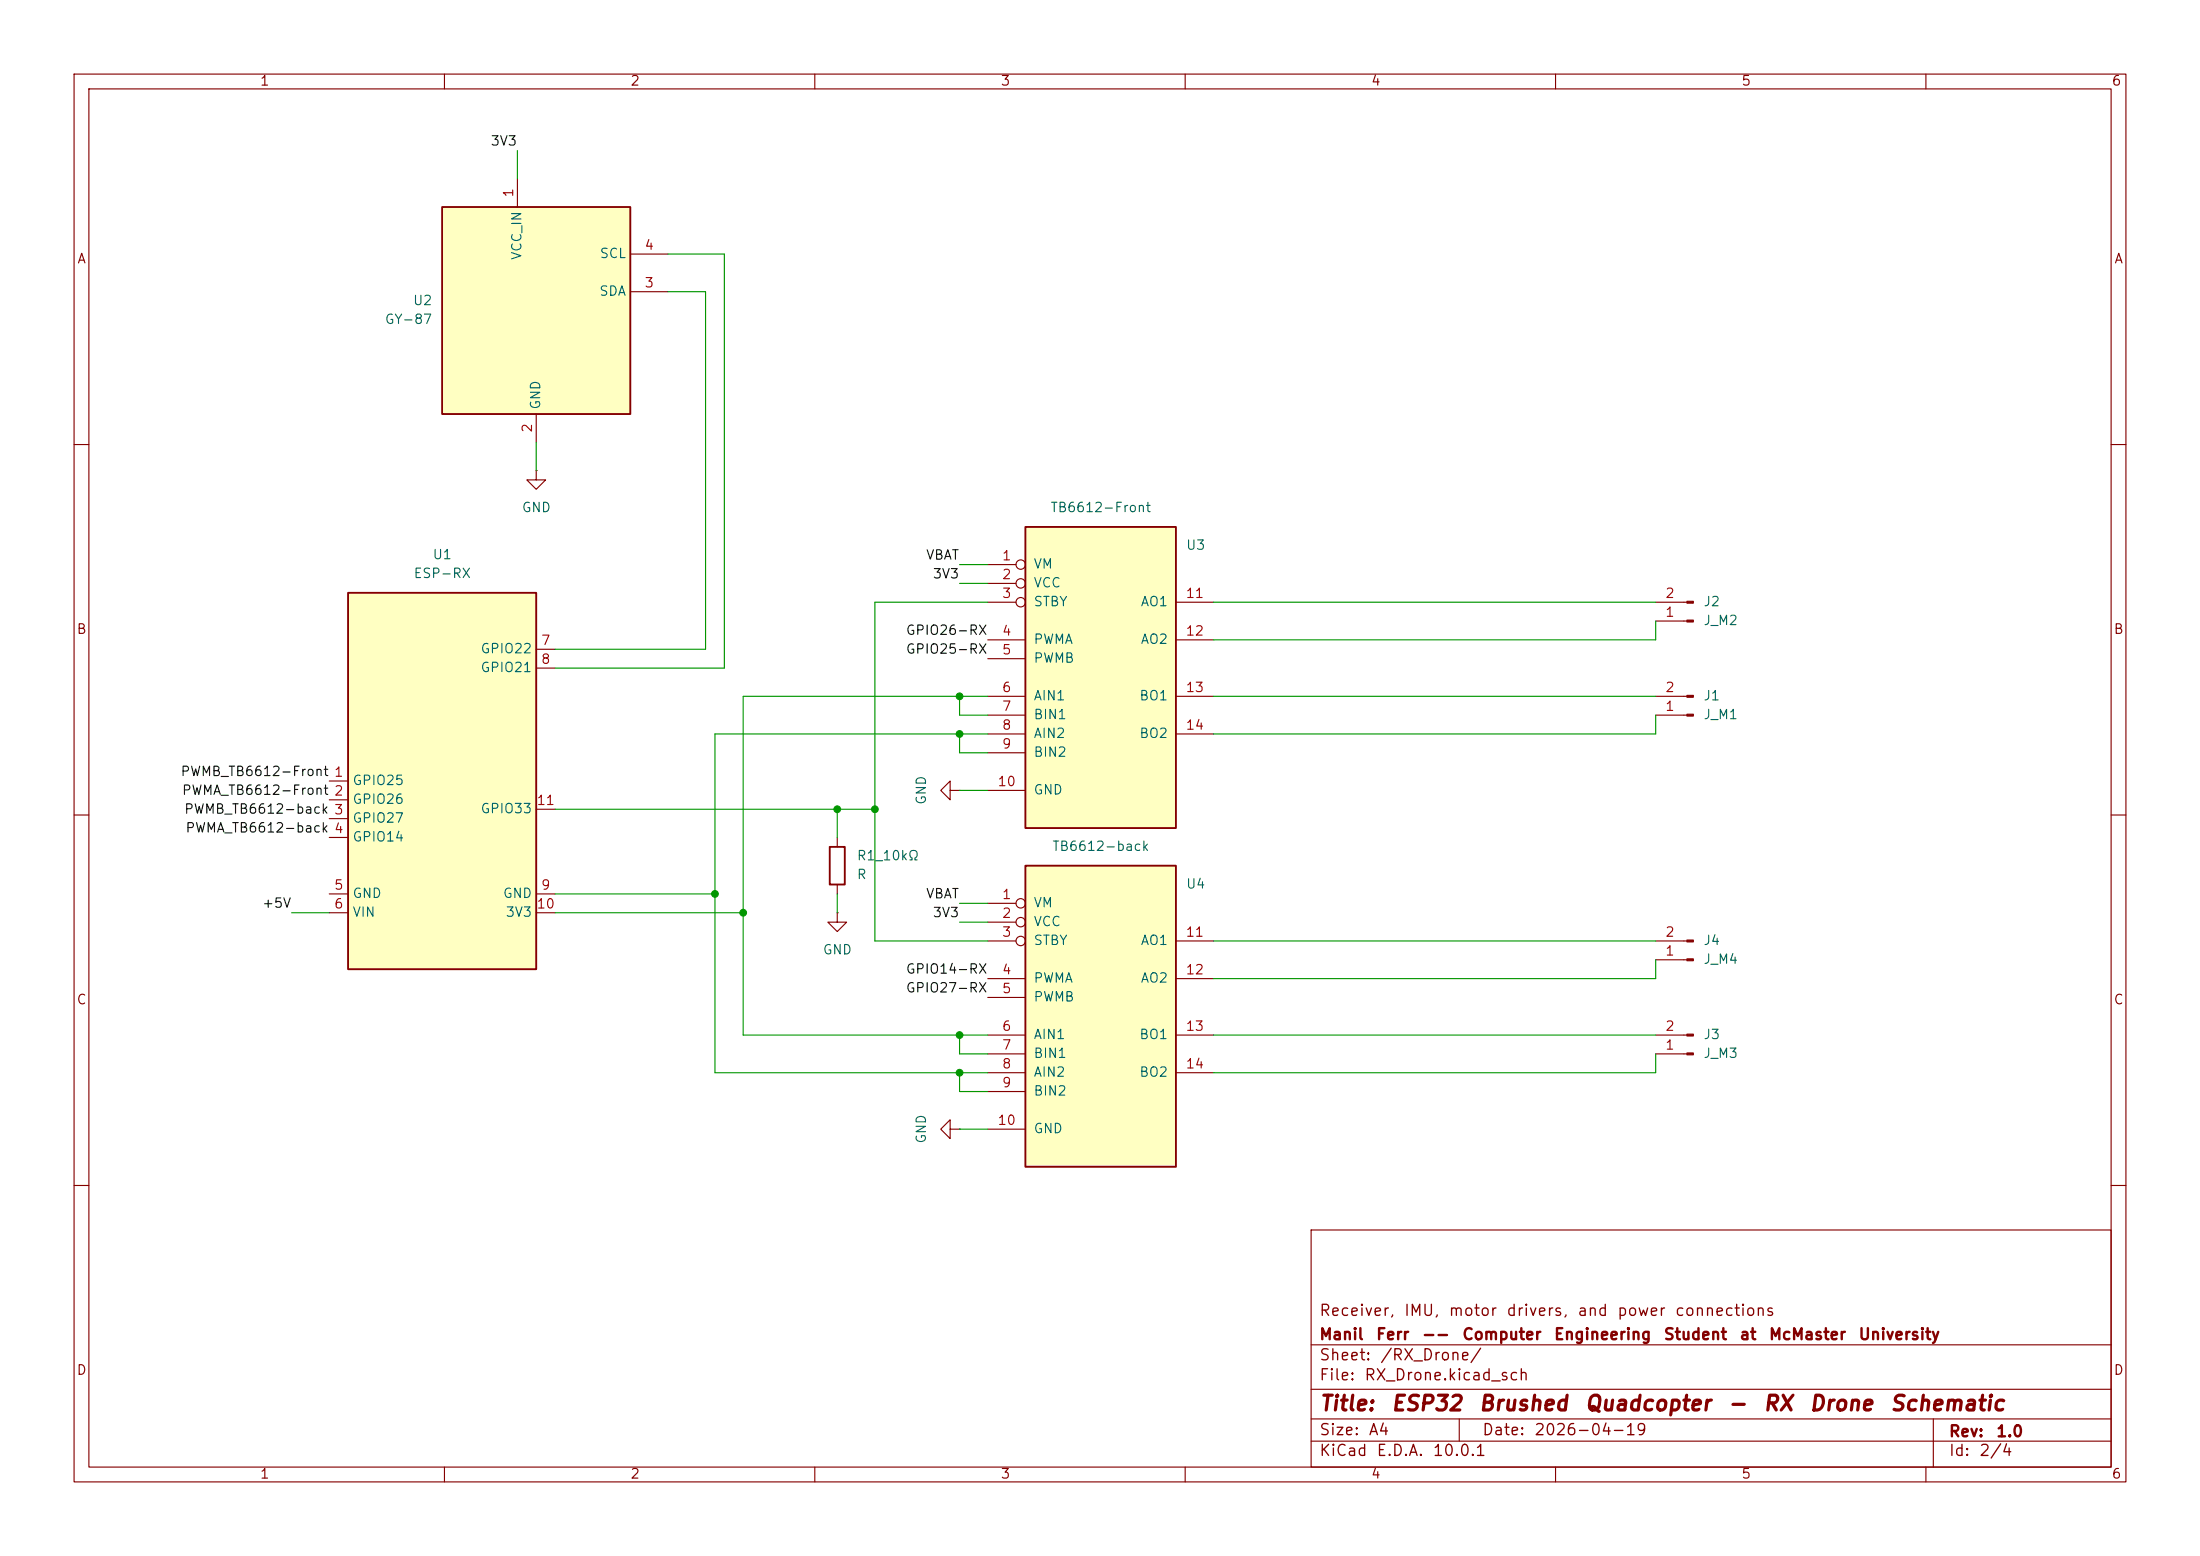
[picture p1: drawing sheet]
<svg xmlns="http://www.w3.org/2000/svg" width="297mm" height="210mm" viewBox="0 0 297 210" stroke-linecap="round" stroke-linejoin="round" font-family="sans-serif">
<g fill="none" stroke="#840000" stroke-width=".15">
<path d="M10 10h277v190h-277zM12 12h273v186h-273zM60 10v2M110 10v2M160 10v2M210 10v2M260 10v2M10 60h2M72.4 63.5v1.3h1.3l-1.3 1.2-1.3-1.2h1.3M72.4 63.5h.1M285 60h2M223.5 83.8h4.2"/>
<path d="M223.5 81.3h4.2M223.5 96.5h4.2M223.5 94h4.2M10 110h2M113 113v1.3M113 119.4v1.3M128.3 106.7v-1.3l-1.3 1.3 1.3 1.3v-1.3h1.2M129.5 106.7h.1M285 110h2M113 123.2v1.3h1.3l-1.3 1.2-1.2-1.2h1.2M113 123.2h.1M223.5 139.7h4.2"/>
<path d="M223.5 129.5h4.2M223.5 127h4.2M223.5 142.2h4.2M10 160h2M177 166h108v32h-108zM285 160h2M60 198v2M110 198v2M160 198v2M177 194.5h108M177 191.5h108M177 187.5h108"/>
<path d="M177 181.5h108M197 191.5v3M210 198v2M260 198v2M261 191.5v6.5"/>
</g>
<g fill="#840000" stroke="#840000" stroke-width=".15">
<path d="M227.7 142.1h.9v.3h-.9z"/>
<path d="M227.7 139.6h.9v.2h-.9z"/>
<path d="M227.7 83.7h.9v.2h-.9z"/>
<path d="M227.7 81.2h.9v.2h-.9z"/>
<path d="M227.7 129.4h.9v.3h-.9z"/>
<path d="M227.7 126.9h.9v.2h-.9z"/>
<path d="M227.7 96.4h.9v.2h-.9z"/>
<path d="M227.7 93.9h.9v.2h-.9z"/>
</g>
<path d="M112 114.3h2v5.1h-2z" fill="none" stroke="#840000" stroke-width=".25"/>
<path d="M59.7 27.9h25.4v28h-25.4z" fill="#ffffc2"/>
<path d="M59.7 27.9h25.4v28h-25.4z" fill="none" stroke="#840000" stroke-width=".25"/>
<path d="M69.8 24.1v3.8M85.1 39.4h5.1M85.1 34.3h5.1M72.4 55.9v3.8" fill="none" stroke="#840000" stroke-width=".15"/>
<path d="M138.4 71.1h20.3v40.7h-20.3z" fill="#ffffc2"/>
<path d="M138.4 71.1h20.3v40.7h-20.3z" fill="none" stroke="#840000" stroke-width=".25"/>
<g fill="none" stroke="#840000" stroke-width=".15">
<path d="M133.3 76.2h3.9M133.3 78.7h3.9M133.3 81.3h3.9M133.3 86.4h5.1M133.3 88.9h5.1M133.3 94h5.1M133.3 96.5h5.1M133.3 99.1h5.1M158.7 81.3h5.1M158.7 86.4h5.1M158.7 94h5.1M158.7 99.1h5.1"/>
<path d="M133.3 101.6h5.1M133.3 106.7h5.1M128.3 152.4v-1.3l-1.3 1.3 1.3 1.3v-1.3h1.2M129.5 152.4h.1"/>
<circle cx="137.8" cy="76.2" r=".63"/>
<circle cx="137.8" cy="78.7" r=".63"/>
<circle cx="137.8" cy="81.3" r=".63"/>
</g>
<path d="M138.4 116.8h20.3v40.7h-20.3z" fill="#ffffc2"/>
<path d="M138.4 116.8h20.3v40.7h-20.3z" fill="none" stroke="#840000" stroke-width=".25"/>
<g fill="none" stroke="#840000" stroke-width=".15">
<path d="M133.3 121.9h3.9M133.3 124.5h3.9M133.3 127h3.9M133.3 132.1h5.1M133.3 134.6h5.1M133.3 139.7h5.1M158.7 127h5.1M158.7 132.1h5.1M158.7 139.7h5.1M133.3 142.2h5.1M133.3 144.8h5.1M133.3 147.3h5.1"/>
<path d="M133.3 152.4h5.1M158.7 144.8h5.1"/>
<circle cx="137.8" cy="124.5" r=".63"/>
<circle cx="137.8" cy="121.9" r=".63"/>
<circle cx="137.8" cy="127" r=".63"/>
</g>
<path d="M47 80h25.4v50.8h-25.4z" fill="#ffffc2"/>
<path d="M47 80h25.4v50.8h-25.4z" fill="none" stroke="#840000" stroke-width=".25"/>
<path d="M72.4 87.6h2.5M72.4 90.2h2.5M44.4 105.4h2.6M44.4 108h2.6M44.4 110.5h2.6M44.4 113h2.6M72.4 109.2h2.5M44.4 120.7h2.6M44.4 123.2h2.6M72.4 120.7h2.5M72.4 123.2h2.5" fill="none" stroke="#840000" stroke-width=".15"/>
<g fill="none" stroke="#009600" stroke-width=".15">
<path d="M69.8 20.3v3.8M90.2 39.4h5v48.2h-20.3M90.2 34.3h7.6v55.9h-22.9M72.4 59.7v3.8M129.5 76.2h3.8M129.5 78.7h3.8M129.5 99.1v2.5h3.8M129.5 94v2.5h3.8M133.3 94h-33v45.7h33M133.3 99.1h-36.8v45.7h36.8M133.3 81.3h-15.2v45.7h15.2M163.8 94h59.7"/>
<path d="M163.8 81.3h59.7M223.5 96.5v2.6h-59.7M223.5 83.8v2.6h-59.7M74.9 109.2h43.2M113 109.2v3.8M129.5 106.7h3.8M39.4 123.2h5M74.9 123.2h25.4M74.9 120.7h21.6M113 120.7v2.5M129.5 139.7v2.5h3.8M129.5 124.5h3.8"/>
<path d="M129.5 121.9h3.8M163.8 127h59.7M163.8 139.7h59.7M223.5 129.5v2.6h-59.7M129.5 144.8v2.5h3.8M129.5 152.4h3.8M223.5 142.2v2.6h-59.7"/>
</g>
<g fill="#009600" stroke="#009600" stroke-width=".14">
<circle cx="129.5" cy="94" r=".46"/>
<circle cx="129.5" cy="99.1" r=".46"/>
<circle cx="129.5" cy="139.7" r=".46"/>
<circle cx="113" cy="109.2" r=".46"/>
<circle cx="118.1" cy="109.2" r=".46"/>
<circle cx="129.5" cy="144.8" r=".46"/>
<circle cx="100.3" cy="123.2" r=".46"/>
<circle cx="96.5" cy="120.7" r=".46"/>
</g>
<g font-size="2" fill="#840000">
<text x="178" y="190.9">Title:</text>
<text x="187.7" y="190.9">ESP32</text>
<text x="199.5" y="190.9">Brushed</text>
<text x="213.8" y="190.9">Quadcopter</text>
<text x="233.1" y="190.9">-</text>
<text x="237.9" y="190.9">RX</text>
<text x="244.1" y="190.9">Drone</text>
<text x="255" y="190.9">Schematic</text>
</g>
<g font-size="1.5" fill="#840000">
<text x="178" y="178">Receiver,</text>
<text x="189.4" y="178">IMU,</text>
<text x="195.5" y="178">motor</text>
<text x="203.3" y="178">drivers,</text>
<text x="212.8" y="178">and</text>
<text x="218.2" y="178">power</text>
<text x="226" y="178">connections</text>
<text x="178" y="184">Sheet:</text>
<text x="178" y="181.2">Manil</text>
<text x="185.7" y="181.2">Ferr</text>
<text x="186.2" y="184">/RX_Drone/</text>
<text x="191.8" y="181.2">--</text>
<text x="197.3" y="181.2">Computer</text>
<text x="209.7" y="181.2">Engineering</text>
<text x="224.5" y="181.2">Student</text>
<text x="234.7" y="181.2">at</text>
<text x="238.7" y="181.2">McMaster</text>
<text x="250.8" y="181.2">University</text>
<text x="178" y="186.7">File:</text>
<text x="184.1" y="186.7">RX_Drone.kicad_sch</text>
<text x="178" y="196.9">KiCad</text>
<text x="178" y="194.1">Size:</text>
<text x="184.7" y="194.1">A4</text>
<text x="185.7" y="196.9">E.D.A.</text>
<text x="193.3" y="196.9">10.0.1</text>
<text x="200" y="194.1">Date:</text>
<text x="207" y="194.1">2026-04-19</text>
<text x="263" y="194.3">Rev:</text>
<text x="263" y="196.9">Id:</text>
<text x="267.1" y="196.9">2/4</text>
<text x="269.4" y="194.3">1.0</text>
</g>
<g font-size="1.3" fill="#840000">
<text x="35" y="11.9">1</text>
<text x="85" y="11.9">2</text>
<text x="135" y="11.9">3</text>
<text x="185" y="11.9">4</text>
<text x="235" y="11.9">5</text>
<text x="285" y="11.9">6</text>
<text x="10.3" y="35.9">A</text>
<text x="285.3" y="35.9">A</text>
<text x="10.3" y="85.9">B</text>
<text x="285.3" y="85.9">B</text>
<text x="10.3" y="135.9">C</text>
<text x="285.3" y="135.9">C</text>
<text x="10.3" y="185.9">D</text>
<text x="285.3" y="185.9">D</text>
<text x="35" y="199.9">1</text>
<text x="85" y="199.9">2</text>
<text x="135" y="199.9">3</text>
<text x="185" y="199.9">4</text>
<text x="235" y="199.9">5</text>
<text x="285" y="199.9">6</text>
</g>
<g font-size="1.3" fill="#0f0f0f">
<text x="66.1" y="20">3V3</text>
<text x="124.9" y="75.9">VBAT</text>
<text x="125.8" y="78.4">3V3</text>
<text x="122.2" y="86">GPIO26-RX</text>
<text x="122.2" y="88.6">GPIO25-RX</text>
<text x="24.3" y="105.1">PWMB_TB6612-Front 1</text>
<text x="24.5" y="107.6">PWMA_TB6612-Front 2</text>
<text x="24.8" y="110.1">PWMB_TB6612-back 3</text>
<text x="25" y="112.7">PWMA_TB6612-back 4</text>
<text x="35.3" y="122.8">+5V</text>
<text x="124.9" y="121.6">VBAT</text>
<text x="125.8" y="124.1">3V3</text>
<text x="122.2" y="131.7">GPIO14-RX</text>
<text x="122.2" y="134.3">GPIO27-RX</text>
</g>
<g font-size="1.3" fill="#a90000">
<text x="69.6" y="26.7" transform="rotate(-90 69.6 26.7)">1</text>
<text x="86.9" y="34">4</text>
<text x="86.9" y="39.1">3</text>
<text x="72.1" y="58.5" transform="rotate(-90 72.1 58.5)">2</text>
<text x="135.2" y="75.9">1</text>
<text x="135.2" y="78.5">2</text>
<text x="135.2" y="81">3</text>
<text x="160" y="81">11</text>
<text x="224.7" y="83.6">1</text>
<text x="224.7" y="81">2</text>
<text x="73" y="87.4">7</text>
<text x="73" y="89.9">8</text>
<text x="135.2" y="86.1">4</text>
<text x="135.2" y="88.6">5</text>
<text x="160" y="86.1">12</text>
<text x="135.2" y="93.7">6</text>
<text x="160" y="93.7">13</text>
<text x="224.7" y="93.7">2</text>
<text x="135.2" y="96.3">7</text>
<text x="135.2" y="98.8">8</text>
<text x="135.2" y="101.3">9</text>
<text x="160" y="98.8">14</text>
<text x="224.7" y="96.3">1</text>
<text x="134.6" y="106.4">10</text>
<text x="72.3" y="109">11</text>
<text x="45" y="120.4">5</text>
<text x="45" y="122.9">6</text>
<text x="72.3" y="122.9">10</text>
<text x="73" y="120.4">9</text>
<text x="135.2" y="121.7">1</text>
<text x="135.2" y="124.2">2</text>
<text x="135.2" y="126.7">3</text>
<text x="135.2" y="131.8">4</text>
<text x="160" y="126.7">11</text>
<text x="160" y="131.8">12</text>
<text x="224.7" y="129.3">1</text>
<text x="224.7" y="126.7">2</text>
<text x="135.2" y="134.4">5</text>
<text x="135.2" y="139.4">6</text>
<text x="135.2" y="142">7</text>
<text x="160" y="139.4">13</text>
<text x="224.7" y="142">1</text>
<text x="224.7" y="139.4">2</text>
<text x="135.2" y="144.5">8</text>
<text x="135.2" y="147.1">9</text>
<text x="160" y="144.5">14</text>
<text x="134.6" y="152.1">10</text>
</g>
<g font-size="1.3" fill="#006464">
<text x="70.7" y="35.2" transform="rotate(-90 70.7 35.2)">VCC_IN</text>
<text x="80.9" y="35.2">SCL</text>
<text x="55.7" y="41.5">U2</text>
<text x="80.8" y="40.2">SDA</text>
<text x="51.9" y="44">GY-87</text>
<text x="73.3" y="55.4" transform="rotate(-90 73.3 55.4)">GND</text>
<text x="70.4" y="69.4">GND</text>
<text x="141.7" y="69.4">TB6612-Front</text>
<text x="58.3" y="75.8">U1</text>
<text x="139.4" y="77.1">VM</text>
<text x="160" y="74.5">U3</text>
<text x="55.7" y="78.3">ESP-RX</text>
<text x="139.4" y="79.6">VCC</text>
<text x="139.4" y="82.1">STBY</text>
<text x="153.9" y="82.1">AO1</text>
<text x="229.9" y="82.1">J2</text>
<text x="64.8" y="88.5">GPIO22</text>
<text x="139.4" y="87.2">PWMA</text>
<text x="139.4" y="89.8">PWMB</text>
<text x="153.9" y="87.2">AO2</text>
<text x="229.9" y="84.7">J_M2</text>
<text x="64.8" y="91">GPIO21</text>
<text x="139.4" y="94.8">AIN1</text>
<text x="153.7" y="94.8">BO1</text>
<text x="229.9" y="94.8">J1</text>
<text x="139.4" y="97.4">BIN1</text>
<text x="139.4" y="99.9">AIN2</text>
<text x="153.7" y="99.9">BO2</text>
<text x="229.9" y="97.4">J_M1</text>
<text x="47.5" y="106.3">GPIO25</text>
<text x="139.4" y="102.5">BIN2</text>
<text x="139.4" y="107.5">GND</text>
<text x="47.5" y="108.8">GPIO26</text>
<text x="47.5" y="111.4">GPIO27</text>
<text x="47.5" y="113.9">GPIO14</text>
<text x="64.8" y="110.1">GPIO33</text>
<text x="125.3" y="108.7" transform="rotate(-90 125.3 108.7)">GND</text>
<text x="115.6" y="116.4">R1_10kΩ</text>
<text x="115.6" y="119">R</text>
<text x="142" y="115.2">TB6612-back</text>
<text x="47.5" y="121.5">GND</text>
<text x="47.5" y="124.1">VIN</text>
<text x="67.8" y="121.5">GND</text>
<text x="68.2" y="124.1">3V3</text>
<text x="139.4" y="122.8">VM</text>
<text x="139.4" y="125.3">VCC</text>
<text x="160" y="120.2">U4</text>
<text x="111" y="129.1">GND</text>
<text x="139.4" y="127.9">STBY</text>
<text x="153.9" y="127.9">AO1</text>
<text x="229.9" y="127.9">J4</text>
<text x="229.9" y="130.4">J_M4</text>
<text x="139.4" y="132.9">PWMA</text>
<text x="139.4" y="135.5">PWMB</text>
<text x="153.9" y="132.9">AO2</text>
<text x="139.4" y="140.6">AIN1</text>
<text x="139.4" y="143.1">BIN1</text>
<text x="153.7" y="140.6">BO1</text>
<text x="229.9" y="140.6">J3</text>
<text x="229.9" y="143.1">J_M3</text>
<text x="139.4" y="145.6">AIN2</text>
<text x="139.4" y="148.2">BIN2</text>
<text x="153.7" y="145.6">BO2</text>
<text x="125.3" y="154.4" transform="rotate(-90 125.3 154.4)">GND</text>
<text x="139.4" y="153.3">GND</text>
</g>
</svg>
